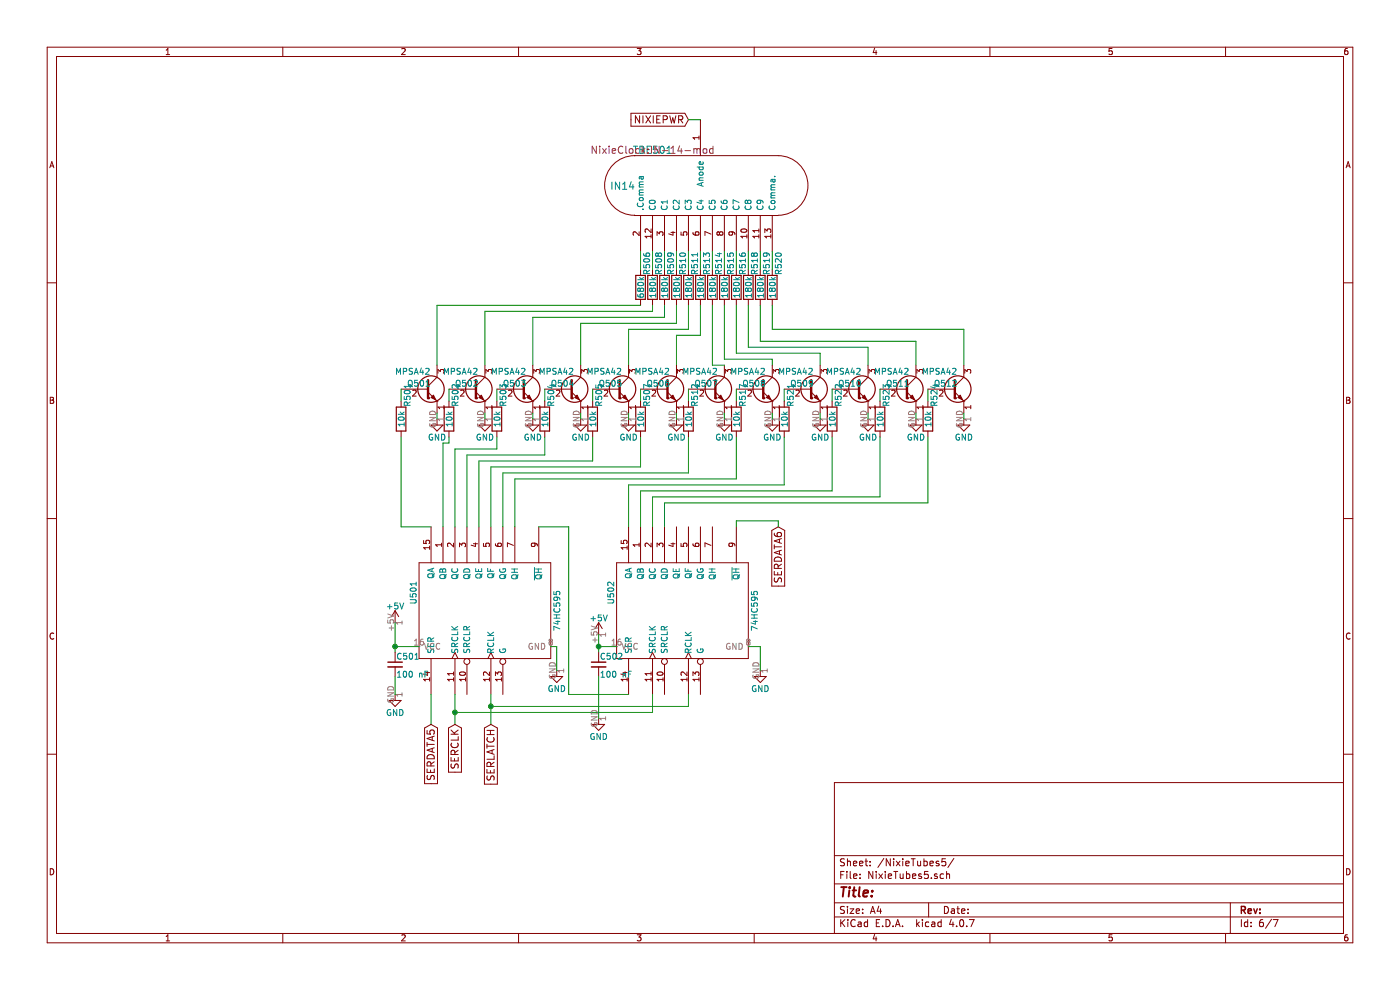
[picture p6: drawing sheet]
EESchema Schematic File Version 2
LIBS:power
LIBS:device
LIBS:switches
LIBS:relays
LIBS:motors
LIBS:transistors
LIBS:conn
LIBS:linear
LIBS:regul
LIBS:74xx
LIBS:cmos4000
LIBS:adc-dac
LIBS:memory
LIBS:xilinx
LIBS:microcontrollers
LIBS:dsp
LIBS:microchip
LIBS:analog_switches
LIBS:motorola
LIBS:texas
LIBS:intel
LIBS:audio
LIBS:interface
LIBS:digital-audio
LIBS:philips
LIBS:display
LIBS:cypress
LIBS:siliconi
LIBS:opto
LIBS:atmel
LIBS:contrib
LIBS:valves
LIBS:in14_lib
LIBS:arduino_nano
LIBS:NixieClock-cache
EELAYER 25 0
EELAYER END
$Descr A4 11693 8268
encoding utf-8
Sheet 6 7
Title ""
Date ""
Rev ""
Comp ""
Comment1 ""
Comment2 ""
Comment3 ""
Comment4 ""
$EndDescr
$Comp
L IN14 TBE501
U 1 1
P 5550 1250
F 0 "TBE501" H 5450 1250 60  0000 C CNN
F 1 "IN14" H 5200 950 60  0000 C CNN
F 2 "NixieClock:IN-14-mod" H 5450 1250 60  0000 C CNN
F 3 "" H 5450 1250 60  0000 C CNN
	1    5550 1250
	1    0    0    -1  
$EndComp
$Comp
L 74HC595 U501
U 1 1
P 4050 5100
F 0 "U501" H 4200 5700 50  0000 C CNN
F 1 "74HC595" H 4050 4500 50  0000 C CNN
F 2 "Housings_DIP:DIP-16_W7.62mm_Socket" H 4050 5100 50  0001 C CNN
F 3 "" H 4050 5100 50  0001 C CNN
	1    4050 5100
	0    -1   -1   0   
$EndComp
$Comp
L R R506
U 1 1
P 5350 2400
F 0 "R506" V 5400 2600 50  0000 C CNN
F 1 "680k" V 5350 2400 50  0000 C CNN
F 2 "Resistors_THT:R_Axial_DIN0207_L6.3mm_D2.5mm_P7.62mm_Horizontal" V 5280 2400 50  0001 C CNN
F 3 "" H 5350 2400 50  0001 C CNN
	1    5350 2400
	1    0    0    -1  
$EndComp
$Comp
L R R508
U 1 1
P 5450 2400
F 0 "R508" V 5500 2600 50  0000 C CNN
F 1 "180k" V 5450 2400 50  0000 C CNN
F 2 "Resistors_THT:R_Axial_DIN0207_L6.3mm_D2.5mm_P7.62mm_Horizontal" V 5380 2400 50  0001 C CNN
F 3 "" H 5450 2400 50  0001 C CNN
	1    5450 2400
	1    0    0    -1  
$EndComp
$Comp
L R R509
U 1 1
P 5550 2400
F 0 "R509" V 5600 2600 50  0000 C CNN
F 1 "180k" V 5550 2400 50  0000 C CNN
F 2 "Resistors_THT:R_Axial_DIN0207_L6.3mm_D2.5mm_P7.62mm_Horizontal" V 5480 2400 50  0001 C CNN
F 3 "" H 5550 2400 50  0001 C CNN
	1    5550 2400
	1    0    0    -1  
$EndComp
$Comp
L R R510
U 1 1
P 5650 2400
F 0 "R510" V 5700 2600 50  0000 C CNN
F 1 "180k" V 5650 2400 50  0000 C CNN
F 2 "Resistors_THT:R_Axial_DIN0207_L6.3mm_D2.5mm_P7.62mm_Horizontal" V 5580 2400 50  0001 C CNN
F 3 "" H 5650 2400 50  0001 C CNN
	1    5650 2400
	1    0    0    -1  
$EndComp
$Comp
L R R511
U 1 1
P 5750 2400
F 0 "R511" V 5800 2600 50  0000 C CNN
F 1 "180k" V 5750 2400 50  0000 C CNN
F 2 "Resistors_THT:R_Axial_DIN0207_L6.3mm_D2.5mm_P7.62mm_Horizontal" V 5680 2400 50  0001 C CNN
F 3 "" H 5750 2400 50  0001 C CNN
	1    5750 2400
	1    0    0    -1  
$EndComp
Text GLabel 5750 1000 0    60   Input ~ 0
NIXIEPWR
$Comp
L R R513
U 1 1
P 5850 2400
F 0 "R513" V 5900 2600 50  0000 C CNN
F 1 "180k" V 5850 2400 50  0000 C CNN
F 2 "Resistors_THT:R_Axial_DIN0207_L6.3mm_D2.5mm_P7.62mm_Horizontal" V 5780 2400 50  0001 C CNN
F 3 "" H 5850 2400 50  0001 C CNN
	1    5850 2400
	1    0    0    -1  
$EndComp
$Comp
L R R514
U 1 1
P 5950 2400
F 0 "R514" V 6000 2600 50  0000 C CNN
F 1 "180k" V 5950 2400 50  0000 C CNN
F 2 "Resistors_THT:R_Axial_DIN0207_L6.3mm_D2.5mm_P7.62mm_Horizontal" V 5880 2400 50  0001 C CNN
F 3 "" H 5950 2400 50  0001 C CNN
	1    5950 2400
	1    0    0    -1  
$EndComp
$Comp
L R R515
U 1 1
P 6050 2400
F 0 "R515" V 6100 2600 50  0000 C CNN
F 1 "180k" V 6050 2400 50  0000 C CNN
F 2 "Resistors_THT:R_Axial_DIN0207_L6.3mm_D2.5mm_P7.62mm_Horizontal" V 5980 2400 50  0001 C CNN
F 3 "" H 6050 2400 50  0001 C CNN
	1    6050 2400
	1    0    0    -1  
$EndComp
$Comp
L R R516
U 1 1
P 6150 2400
F 0 "R516" V 6200 2600 50  0000 C CNN
F 1 "180k" V 6150 2400 50  0000 C CNN
F 2 "Resistors_THT:R_Axial_DIN0207_L6.3mm_D2.5mm_P7.62mm_Horizontal" V 6080 2400 50  0001 C CNN
F 3 "" H 6150 2400 50  0001 C CNN
	1    6150 2400
	1    0    0    -1  
$EndComp
$Comp
L R R518
U 1 1
P 6250 2400
F 0 "R518" V 6300 2600 50  0000 C CNN
F 1 "180k" V 6250 2400 50  0000 C CNN
F 2 "Resistors_THT:R_Axial_DIN0207_L6.3mm_D2.5mm_P7.62mm_Horizontal" V 6180 2400 50  0001 C CNN
F 3 "" H 6250 2400 50  0001 C CNN
	1    6250 2400
	1    0    0    -1  
$EndComp
$Comp
L R R519
U 1 1
P 6350 2400
F 0 "R519" V 6400 2600 50  0000 C CNN
F 1 "180k" V 6350 2400 50  0000 C CNN
F 2 "Resistors_THT:R_Axial_DIN0207_L6.3mm_D2.5mm_P7.62mm_Horizontal" V 6280 2400 50  0001 C CNN
F 3 "" H 6350 2400 50  0001 C CNN
	1    6350 2400
	1    0    0    -1  
$EndComp
$Comp
L R R520
U 1 1
P 6450 2400
F 0 "R520" V 6500 2600 50  0000 C CNN
F 1 "180k" V 6450 2400 50  0000 C CNN
F 2 "Resistors_THT:R_Axial_DIN0207_L6.3mm_D2.5mm_P7.62mm_Horizontal" V 6380 2400 50  0001 C CNN
F 3 "" H 6450 2400 50  0001 C CNN
	1    6450 2400
	1    0    0    -1  
$EndComp
$Comp
L 2N3904 Q501
U 1 1
P 3550 3250
F 0 "Q501" H 3400 3300 50  0000 L CNN
F 1 "MPSA42" H 3300 3400 50  0000 L CNN
F 2 "TO_SOT_Packages_THT:TO-92_Molded_Narrow" H 3750 3175 50  0001 L CIN
F 3 "" H 3550 3250 50  0001 L CNN
	1    3550 3250
	1    0    0    -1  
$EndComp
$Comp
L R R501
U 1 1
P 3350 3500
F 0 "R501" V 3400 3700 50  0000 C CNN
F 1 "10k" V 3350 3500 50  0000 C CNN
F 2 "Resistors_THT:R_Axial_DIN0207_L6.3mm_D2.5mm_P7.62mm_Horizontal" V 3280 3500 50  0001 C CNN
F 3 "" H 3350 3500 50  0001 C CNN
	1    3350 3500
	1    0    0    -1  
$EndComp
$Comp
L 2N3904 Q502
U 1 1
P 3950 3250
F 0 "Q502" H 3800 3300 50  0000 L CNN
F 1 "MPSA42" H 3700 3400 50  0000 L CNN
F 2 "TO_SOT_Packages_THT:TO-92_Molded_Narrow" H 4150 3175 50  0001 L CIN
F 3 "" H 3950 3250 50  0001 L CNN
	1    3950 3250
	1    0    0    -1  
$EndComp
$Comp
L 2N3904 Q503
U 1 1
P 4350 3250
F 0 "Q503" H 4200 3300 50  0000 L CNN
F 1 "MPSA42" H 4100 3400 50  0000 L CNN
F 2 "TO_SOT_Packages_THT:TO-92_Molded_Narrow" H 4550 3175 50  0001 L CIN
F 3 "" H 4350 3250 50  0001 L CNN
	1    4350 3250
	1    0    0    -1  
$EndComp
$Comp
L 2N3904 Q504
U 1 1
P 4750 3250
F 0 "Q504" H 4600 3300 50  0000 L CNN
F 1 "MPSA42" H 4500 3400 50  0000 L CNN
F 2 "TO_SOT_Packages_THT:TO-92_Molded_Narrow" H 4950 3175 50  0001 L CIN
F 3 "" H 4750 3250 50  0001 L CNN
	1    4750 3250
	1    0    0    -1  
$EndComp
$Comp
L 2N3904 Q505
U 1 1
P 5150 3250
F 0 "Q505" H 5000 3300 50  0000 L CNN
F 1 "MPSA42" H 4900 3400 50  0000 L CNN
F 2 "TO_SOT_Packages_THT:TO-92_Molded_Narrow" H 5350 3175 50  0001 L CIN
F 3 "" H 5150 3250 50  0001 L CNN
	1    5150 3250
	1    0    0    -1  
$EndComp
$Comp
L 2N3904 Q506
U 1 1
P 5550 3250
F 0 "Q506" H 5400 3300 50  0000 L CNN
F 1 "MPSA42" H 5300 3400 50  0000 L CNN
F 2 "TO_SOT_Packages_THT:TO-92_Molded_Narrow" H 5750 3175 50  0001 L CIN
F 3 "" H 5550 3250 50  0001 L CNN
	1    5550 3250
	1    0    0    -1  
$EndComp
$Comp
L 2N3904 Q507
U 1 1
P 5950 3250
F 0 "Q507" H 5800 3300 50  0000 L CNN
F 1 "MPSA42" H 5700 3400 50  0000 L CNN
F 2 "TO_SOT_Packages_THT:TO-92_Molded_Narrow" H 6150 3175 50  0001 L CIN
F 3 "" H 5950 3250 50  0001 L CNN
	1    5950 3250
	1    0    0    -1  
$EndComp
$Comp
L 2N3904 Q508
U 1 1
P 6350 3250
F 0 "Q508" H 6200 3300 50  0000 L CNN
F 1 "MPSA42" H 6100 3400 50  0000 L CNN
F 2 "TO_SOT_Packages_THT:TO-92_Molded_Narrow" H 6550 3175 50  0001 L CIN
F 3 "" H 6350 3250 50  0001 L CNN
	1    6350 3250
	1    0    0    -1  
$EndComp
$Comp
L 2N3904 Q509
U 1 1
P 6750 3250
F 0 "Q509" H 6600 3300 50  0000 L CNN
F 1 "MPSA42" H 6500 3400 50  0000 L CNN
F 2 "TO_SOT_Packages_THT:TO-92_Molded_Narrow" H 6950 3175 50  0001 L CIN
F 3 "" H 6750 3250 50  0001 L CNN
	1    6750 3250
	1    0    0    -1  
$EndComp
$Comp
L 2N3904 Q510
U 1 1
P 7150 3250
F 0 "Q510" H 7000 3300 50  0000 L CNN
F 1 "MPSA42" H 6900 3400 50  0000 L CNN
F 2 "TO_SOT_Packages_THT:TO-92_Molded_Narrow" H 7350 3175 50  0001 L CIN
F 3 "" H 7150 3250 50  0001 L CNN
	1    7150 3250
	1    0    0    -1  
$EndComp
$Comp
L 2N3904 Q511
U 1 1
P 7550 3250
F 0 "Q511" H 7400 3300 50  0000 L CNN
F 1 "MPSA42" H 7300 3400 50  0000 L CNN
F 2 "TO_SOT_Packages_THT:TO-92_Molded_Narrow" H 7750 3175 50  0001 L CIN
F 3 "" H 7550 3250 50  0001 L CNN
	1    7550 3250
	1    0    0    -1  
$EndComp
$Comp
L 2N3904 Q512
U 1 1
P 7950 3250
F 0 "Q512" H 7800 3300 50  0000 L CNN
F 1 "MPSA42" H 7700 3400 50  0000 L CNN
F 2 "TO_SOT_Packages_THT:TO-92_Molded_Narrow" H 8150 3175 50  0001 L CIN
F 3 "" H 7950 3250 50  0001 L CNN
	1    7950 3250
	1    0    0    -1  
$EndComp
$Comp
L R R502
U 1 1
P 3750 3500
F 0 "R502" V 3800 3700 50  0000 C CNN
F 1 "10k" V 3750 3500 50  0000 C CNN
F 2 "Resistors_THT:R_Axial_DIN0207_L6.3mm_D2.5mm_P7.62mm_Horizontal" V 3680 3500 50  0001 C CNN
F 3 "" H 3750 3500 50  0001 C CNN
	1    3750 3500
	1    0    0    -1  
$EndComp
$Comp
L R R503
U 1 1
P 4150 3500
F 0 "R503" V 4200 3700 50  0000 C CNN
F 1 "10k" V 4150 3500 50  0000 C CNN
F 2 "Resistors_THT:R_Axial_DIN0207_L6.3mm_D2.5mm_P7.62mm_Horizontal" V 4080 3500 50  0001 C CNN
F 3 "" H 4150 3500 50  0001 C CNN
	1    4150 3500
	1    0    0    -1  
$EndComp
$Comp
L R R504
U 1 1
P 4550 3500
F 0 "R504" V 4600 3700 50  0000 C CNN
F 1 "10k" V 4550 3500 50  0000 C CNN
F 2 "Resistors_THT:R_Axial_DIN0207_L6.3mm_D2.5mm_P7.62mm_Horizontal" V 4480 3500 50  0001 C CNN
F 3 "" H 4550 3500 50  0001 C CNN
	1    4550 3500
	1    0    0    -1  
$EndComp
$Comp
L R R505
U 1 1
P 4950 3500
F 0 "R505" V 5000 3700 50  0000 C CNN
F 1 "10k" V 4950 3500 50  0000 C CNN
F 2 "Resistors_THT:R_Axial_DIN0207_L6.3mm_D2.5mm_P7.62mm_Horizontal" V 4880 3500 50  0001 C CNN
F 3 "" H 4950 3500 50  0001 C CNN
	1    4950 3500
	1    0    0    -1  
$EndComp
$Comp
L R R507
U 1 1
P 5350 3500
F 0 "R507" V 5400 3700 50  0000 C CNN
F 1 "10k" V 5350 3500 50  0000 C CNN
F 2 "Resistors_THT:R_Axial_DIN0207_L6.3mm_D2.5mm_P7.62mm_Horizontal" V 5280 3500 50  0001 C CNN
F 3 "" H 5350 3500 50  0001 C CNN
	1    5350 3500
	1    0    0    -1  
$EndComp
$Comp
L R R512
U 1 1
P 5750 3500
F 0 "R512" V 5800 3700 50  0000 C CNN
F 1 "10k" V 5750 3500 50  0000 C CNN
F 2 "Resistors_THT:R_Axial_DIN0207_L6.3mm_D2.5mm_P7.62mm_Horizontal" V 5680 3500 50  0001 C CNN
F 3 "" H 5750 3500 50  0001 C CNN
	1    5750 3500
	1    0    0    -1  
$EndComp
$Comp
L R R517
U 1 1
P 6150 3500
F 0 "R517" V 6200 3700 50  0000 C CNN
F 1 "10k" V 6150 3500 50  0000 C CNN
F 2 "Resistors_THT:R_Axial_DIN0207_L6.3mm_D2.5mm_P7.62mm_Horizontal" V 6080 3500 50  0001 C CNN
F 3 "" H 6150 3500 50  0001 C CNN
	1    6150 3500
	1    0    0    -1  
$EndComp
$Comp
L R R521
U 1 1
P 6550 3500
F 0 "R521" V 6600 3700 50  0000 C CNN
F 1 "10k" V 6550 3500 50  0000 C CNN
F 2 "Resistors_THT:R_Axial_DIN0207_L6.3mm_D2.5mm_P7.62mm_Horizontal" V 6480 3500 50  0001 C CNN
F 3 "" H 6550 3500 50  0001 C CNN
	1    6550 3500
	1    0    0    -1  
$EndComp
$Comp
L R R522
U 1 1
P 6950 3500
F 0 "R522" V 7000 3700 50  0000 C CNN
F 1 "10k" V 6950 3500 50  0000 C CNN
F 2 "Resistors_THT:R_Axial_DIN0207_L6.3mm_D2.5mm_P7.62mm_Horizontal" V 6880 3500 50  0001 C CNN
F 3 "" H 6950 3500 50  0001 C CNN
	1    6950 3500
	1    0    0    -1  
$EndComp
$Comp
L R R523
U 1 1
P 7350 3500
F 0 "R523" V 7400 3700 50  0000 C CNN
F 1 "10k" V 7350 3500 50  0000 C CNN
F 2 "Resistors_THT:R_Axial_DIN0207_L6.3mm_D2.5mm_P7.62mm_Horizontal" V 7280 3500 50  0001 C CNN
F 3 "" H 7350 3500 50  0001 C CNN
	1    7350 3500
	1    0    0    -1  
$EndComp
$Comp
L R R524
U 1 1
P 7750 3500
F 0 "R524" V 7800 3700 50  0000 C CNN
F 1 "10k" V 7750 3500 50  0000 C CNN
F 2 "Resistors_THT:R_Axial_DIN0207_L6.3mm_D2.5mm_P7.62mm_Horizontal" V 7680 3500 50  0001 C CNN
F 3 "" H 7750 3500 50  0001 C CNN
	1    7750 3500
	1    0    0    -1  
$EndComp
$Comp
L GND #PWR92
U 1 1
P 3650 3500
F 0 "#PWR92" H 3650 3250 50  0001 C CNN
F 1 "GND" H 3650 3350 50  0000 C CNN
F 2 "" H 3650 3500 50  0001 C CNN
F 3 "" H 3650 3500 50  0001 C CNN
	1    3650 3500
	1    0    0    -1  
$EndComp
$Comp
L GND #PWR93
U 1 1
P 4050 3500
F 0 "#PWR93" H 4050 3250 50  0001 C CNN
F 1 "GND" H 4050 3350 50  0000 C CNN
F 2 "" H 4050 3500 50  0001 C CNN
F 3 "" H 4050 3500 50  0001 C CNN
	1    4050 3500
	1    0    0    -1  
$EndComp
$Comp
L GND #PWR94
U 1 1
P 4450 3500
F 0 "#PWR94" H 4450 3250 50  0001 C CNN
F 1 "GND" H 4450 3350 50  0000 C CNN
F 2 "" H 4450 3500 50  0001 C CNN
F 3 "" H 4450 3500 50  0001 C CNN
	1    4450 3500
	1    0    0    -1  
$EndComp
$Comp
L GND #PWR96
U 1 1
P 4850 3500
F 0 "#PWR96" H 4850 3250 50  0001 C CNN
F 1 "GND" H 4850 3350 50  0000 C CNN
F 2 "" H 4850 3500 50  0001 C CNN
F 3 "" H 4850 3500 50  0001 C CNN
	1    4850 3500
	1    0    0    -1  
$EndComp
$Comp
L GND #PWR99
U 1 1
P 5250 3500
F 0 "#PWR99" H 5250 3250 50  0001 C CNN
F 1 "GND" H 5250 3350 50  0000 C CNN
F 2 "" H 5250 3500 50  0001 C CNN
F 3 "" H 5250 3500 50  0001 C CNN
	1    5250 3500
	1    0    0    -1  
$EndComp
$Comp
L GND #PWR100
U 1 1
P 5650 3500
F 0 "#PWR100" H 5650 3250 50  0001 C CNN
F 1 "GND" H 5650 3350 50  0000 C CNN
F 2 "" H 5650 3500 50  0001 C CNN
F 3 "" H 5650 3500 50  0001 C CNN
	1    5650 3500
	1    0    0    -1  
$EndComp
$Comp
L GND #PWR101
U 1 1
P 6050 3500
F 0 "#PWR101" H 6050 3250 50  0001 C CNN
F 1 "GND" H 6050 3350 50  0000 C CNN
F 2 "" H 6050 3500 50  0001 C CNN
F 3 "" H 6050 3500 50  0001 C CNN
	1    6050 3500
	1    0    0    -1  
$EndComp
$Comp
L GND #PWR103
U 1 1
P 6450 3500
F 0 "#PWR103" H 6450 3250 50  0001 C CNN
F 1 "GND" H 6450 3350 50  0000 C CNN
F 2 "" H 6450 3500 50  0001 C CNN
F 3 "" H 6450 3500 50  0001 C CNN
	1    6450 3500
	1    0    0    -1  
$EndComp
$Comp
L GND #PWR104
U 1 1
P 6850 3500
F 0 "#PWR104" H 6850 3250 50  0001 C CNN
F 1 "GND" H 6850 3350 50  0000 C CNN
F 2 "" H 6850 3500 50  0001 C CNN
F 3 "" H 6850 3500 50  0001 C CNN
	1    6850 3500
	1    0    0    -1  
$EndComp
$Comp
L GND #PWR105
U 1 1
P 7250 3500
F 0 "#PWR105" H 7250 3250 50  0001 C CNN
F 1 "GND" H 7250 3350 50  0000 C CNN
F 2 "" H 7250 3500 50  0001 C CNN
F 3 "" H 7250 3500 50  0001 C CNN
	1    7250 3500
	1    0    0    -1  
$EndComp
$Comp
L GND #PWR106
U 1 1
P 7650 3500
F 0 "#PWR106" H 7650 3250 50  0001 C CNN
F 1 "GND" H 7650 3350 50  0000 C CNN
F 2 "" H 7650 3500 50  0001 C CNN
F 3 "" H 7650 3500 50  0001 C CNN
	1    7650 3500
	1    0    0    -1  
$EndComp
$Comp
L GND #PWR107
U 1 1
P 8050 3500
F 0 "#PWR107" H 8050 3250 50  0001 C CNN
F 1 "GND" H 8050 3350 50  0000 C CNN
F 2 "" H 8050 3500 50  0001 C CNN
F 3 "" H 8050 3500 50  0001 C CNN
	1    8050 3500
	1    0    0    -1  
$EndComp
$Comp
L 74HC595 U502
U 1 1
P 5700 5100
F 0 "U502" H 5850 5700 50  0000 C CNN
F 1 "74HC595" H 5700 4500 50  0000 C CNN
F 2 "Housings_DIP:DIP-16_W7.62mm_Socket" H 5700 5100 50  0001 C CNN
F 3 "" H 5700 5100 50  0001 C CNN
	1    5700 5100
	0    -1   -1   0   
$EndComp
Wire Wire Line
	5350 2250 5350 2100
Wire Wire Line
	5450 2250 5450 2100
Wire Wire Line
	5550 2250 5550 2100
Wire Wire Line
	5650 2250 5650 2100
Wire Wire Line
	5750 2250 5750 2100
Wire Wire Line
	5750 1000 5850 1000
Wire Wire Line
	5850 2250 5850 2100
Wire Wire Line
	5950 2250 5950 2100
Wire Wire Line
	6050 2250 6050 2100
Wire Wire Line
	6150 2100 6150 2250
Wire Wire Line
	6250 2250 6250 2100
Wire Wire Line
	6350 2250 6350 2100
Wire Wire Line
	6450 2250 6450 2100
Wire Wire Line
	3350 3350 3350 3250
Wire Wire Line
	3650 3050 3650 2550
Wire Wire Line
	3650 2550 5350 2550
Wire Wire Line
	4050 3050 4050 2600
Wire Wire Line
	4050 2600 5450 2600
Wire Wire Line
	5450 2600 5450 2550
Wire Wire Line
	4450 3050 4450 2650
Wire Wire Line
	4450 2650 5550 2650
Wire Wire Line
	5550 2650 5550 2550
Wire Wire Line
	4850 3050 4850 2700
Wire Wire Line
	4850 2700 5650 2700
Wire Wire Line
	5650 2700 5650 2550
Wire Wire Line
	5250 3050 5250 2750
Wire Wire Line
	5250 2750 5750 2750
Wire Wire Line
	5750 2750 5750 2550
Wire Wire Line
	5650 3050 5650 2800
Wire Wire Line
	5650 2800 5850 2800
Wire Wire Line
	5850 2800 5850 2550
Wire Wire Line
	6050 3050 5950 3050
Wire Wire Line
	5950 3050 5950 2550
Wire Wire Line
	6450 3050 6450 3000
Wire Wire Line
	6450 3000 6050 3000
Wire Wire Line
	6050 3000 6050 2550
Wire Wire Line
	6850 3050 6850 2950
Wire Wire Line
	6850 2950 6150 2950
Wire Wire Line
	6150 2950 6150 2550
Wire Wire Line
	7250 3050 7250 2900
Wire Wire Line
	7250 2900 6250 2900
Wire Wire Line
	6250 2900 6250 2550
Wire Wire Line
	7650 3050 7650 2850
Wire Wire Line
	7650 2850 6350 2850
Wire Wire Line
	6350 2850 6350 2550
Wire Wire Line
	8050 2750 6450 2750
Wire Wire Line
	6450 2750 6450 2550
Wire Wire Line
	3750 3350 3750 3250
Wire Wire Line
	4150 3250 4150 3350
Wire Wire Line
	4550 3350 4550 3250
Wire Wire Line
	4950 3350 4950 3250
Wire Wire Line
	5350 3350 5350 3250
Wire Wire Line
	5750 3350 5750 3250
Wire Wire Line
	6150 3350 6150 3250
Wire Wire Line
	6550 3350 6550 3250
Wire Wire Line
	6950 3350 6950 3250
Wire Wire Line
	7350 3250 7350 3350
Wire Wire Line
	7750 3350 7750 3250
Wire Wire Line
	3650 3500 3650 3450
Wire Wire Line
	4050 3500 4050 3450
Wire Wire Line
	4450 3500 4450 3450
Wire Wire Line
	4850 3500 4850 3450
Wire Wire Line
	5250 3500 5250 3450
Wire Wire Line
	5650 3500 5650 3450
Wire Wire Line
	6050 3500 6050 3450
Wire Wire Line
	6450 3500 6450 3450
Wire Wire Line
	6850 3500 6850 3450
Wire Wire Line
	7250 3500 7250 3450
Wire Wire Line
	7650 3500 7650 3450
Wire Wire Line
	8050 3500 8050 3450
Wire Wire Line
	3350 3650 3350 4400
Wire Wire Line
	3350 4400 3600 4400
Wire Wire Line
	3700 4400 3700 3700
Wire Wire Line
	3700 3700 3750 3700
Wire Wire Line
	3750 3700 3750 3650
Wire Wire Line
	4150 3650 4150 3750
Wire Wire Line
	4150 3750 3800 3750
Wire Wire Line
	3800 3750 3800 4400
Wire Wire Line
	3900 4400 3900 3800
Wire Wire Line
	3900 3800 4550 3800
Wire Wire Line
	4550 3800 4550 3650
Wire Wire Line
	4000 4400 4000 3850
Wire Wire Line
	4000 3850 4950 3850
Wire Wire Line
	4950 3850 4950 3650
Wire Wire Line
	4100 4400 4100 3900
Wire Wire Line
	4100 3900 5350 3900
Wire Wire Line
	5350 3900 5350 3650
Wire Wire Line
	4200 4400 4200 3950
Wire Wire Line
	4200 3950 5750 3950
Wire Wire Line
	5750 3950 5750 3650
Wire Wire Line
	4300 4400 4300 4000
Wire Wire Line
	4300 4000 6150 4000
Wire Wire Line
	6150 4000 6150 3650
Wire Wire Line
	5250 4400 5250 4050
Wire Wire Line
	5250 4050 6550 4050
Wire Wire Line
	6550 4050 6550 3650
Wire Wire Line
	5350 4400 5350 4100
Wire Wire Line
	5350 4100 6950 4100
Wire Wire Line
	6950 4100 6950 3650
Wire Wire Line
	5450 4400 5450 4150
Wire Wire Line
	5450 4150 7350 4150
Wire Wire Line
	7350 4150 7350 3650
Wire Wire Line
	5550 4400 5550 4200
Wire Wire Line
	5550 4200 7750 4200
Wire Wire Line
	7750 4200 7750 3650
Text GLabel 3600 6050 3    60   Input ~ 0
SERDATA5
Wire Wire Line
	3600 6050 3600 5800
Wire Wire Line
	5450 5800 5450 5950
Wire Wire Line
	5450 5950 3800 5950
Wire Wire Line
	3800 5800 3800 6050
Text GLabel 3800 6050 3    60   Input ~ 0
SERCLK
Connection ~ 3800 5950
Text GLabel 4100 6050 3    60   Input ~ 0
SERLATCH
Wire Wire Line
	4100 5800 4100 6050
Wire Wire Line
	4100 5900 5750 5900
Wire Wire Line
	5750 5900 5750 5800
Connection ~ 4100 5900
$Comp
L GND #PWR95
U 1 1
P 4650 5600
F 0 "#PWR95" H 4650 5350 50  0001 C CNN
F 1 "GND" H 4650 5450 50  0000 C CNN
F 2 "" H 4650 5600 50  0001 C CNN
F 3 "" H 4650 5600 50  0001 C CNN
	1    4650 5600
	1    0    0    -1  
$EndComp
$Comp
L GND #PWR102
U 1 1
P 6350 5600
F 0 "#PWR102" H 6350 5350 50  0001 C CNN
F 1 "GND" H 6350 5450 50  0000 C CNN
F 2 "" H 6350 5600 50  0001 C CNN
F 3 "" H 6350 5600 50  0001 C CNN
	1    6350 5600
	1    0    0    -1  
$EndComp
Wire Wire Line
	6350 5600 6350 5400
Wire Wire Line
	6350 5400 6250 5400
Wire Wire Line
	4600 5400 4650 5400
$Comp
L +5V #PWR90
U 1 1
P 3300 5200
F 0 "#PWR90" H 3300 5050 50  0001 C CNN
F 1 "+5V" H 3300 5340 50  0000 C CNN
F 2 "" H 3300 5200 50  0001 C CNN
F 3 "" H 3300 5200 50  0001 C CNN
	1    3300 5200
	1    0    0    -1  
$EndComp
Wire Wire Line
	3300 5200 3300 5450
Wire Wire Line
	3300 5400 3500 5400
Wire Wire Line
	4650 5400 4650 5600
Wire Wire Line
	5250 5800 4750 5800
Wire Wire Line
	4750 5800 4750 4400
Wire Wire Line
	4750 4400 4500 4400
$Comp
L +5V #PWR97
U 1 1
P 5000 5300
F 0 "#PWR97" H 5000 5150 50  0001 C CNN
F 1 "+5V" H 5000 5440 50  0000 C CNN
F 2 "" H 5000 5300 50  0001 C CNN
F 3 "" H 5000 5300 50  0001 C CNN
	1    5000 5300
	1    0    0    -1  
$EndComp
Wire Wire Line
	5000 5300 5000 5450
Wire Wire Line
	5000 5400 5150 5400
$Comp
L C_Small C502
U 1 1
P 5000 5550
F 0 "C502" H 5010 5620 50  0000 L CNN
F 1 "100 nF" H 5010 5470 50  0000 L CNN
F 2 "Capacitors_THT:C_Disc_D5.0mm_W2.5mm_P2.50mm" H 5000 5550 50  0001 C CNN
F 3 "" H 5000 5550 50  0001 C CNN
	1    5000 5550
	1    0    0    -1  
$EndComp
Connection ~ 5000 5400
$Comp
L GND #PWR98
U 1 1
P 5000 6000
F 0 "#PWR98" H 5000 5750 50  0001 C CNN
F 1 "GND" H 5000 5850 50  0000 C CNN
F 2 "" H 5000 6000 50  0001 C CNN
F 3 "" H 5000 6000 50  0001 C CNN
	1    5000 6000
	1    0    0    -1  
$EndComp
Wire Wire Line
	5000 6000 5000 5650
$Comp
L C_Small C501
U 1 1
P 3300 5550
F 0 "C501" H 3310 5620 50  0000 L CNN
F 1 "100 nF" H 3310 5470 50  0000 L CNN
F 2 "Capacitors_THT:C_Disc_D5.0mm_W2.5mm_P2.50mm" H 3300 5550 50  0001 C CNN
F 3 "" H 3300 5550 50  0001 C CNN
	1    3300 5550
	1    0    0    -1  
$EndComp
Connection ~ 3300 5400
$Comp
L GND #PWR91
U 1 1
P 3300 5800
F 0 "#PWR91" H 3300 5550 50  0001 C CNN
F 1 "GND" H 3300 5650 50  0000 C CNN
F 2 "" H 3300 5800 50  0001 C CNN
F 3 "" H 3300 5800 50  0001 C CNN
	1    3300 5800
	1    0    0    -1  
$EndComp
Wire Wire Line
	3300 5800 3300 5650
Wire Wire Line
	8050 3050 8050 2750
Text GLabel 6500 4400 3    60   Input ~ 0
SERDATA6
Wire Wire Line
	6150 4400 6150 4350
Wire Wire Line
	6150 4350 6500 4350
Wire Wire Line
	6500 4350 6500 4400
$EndSCHEMATC
